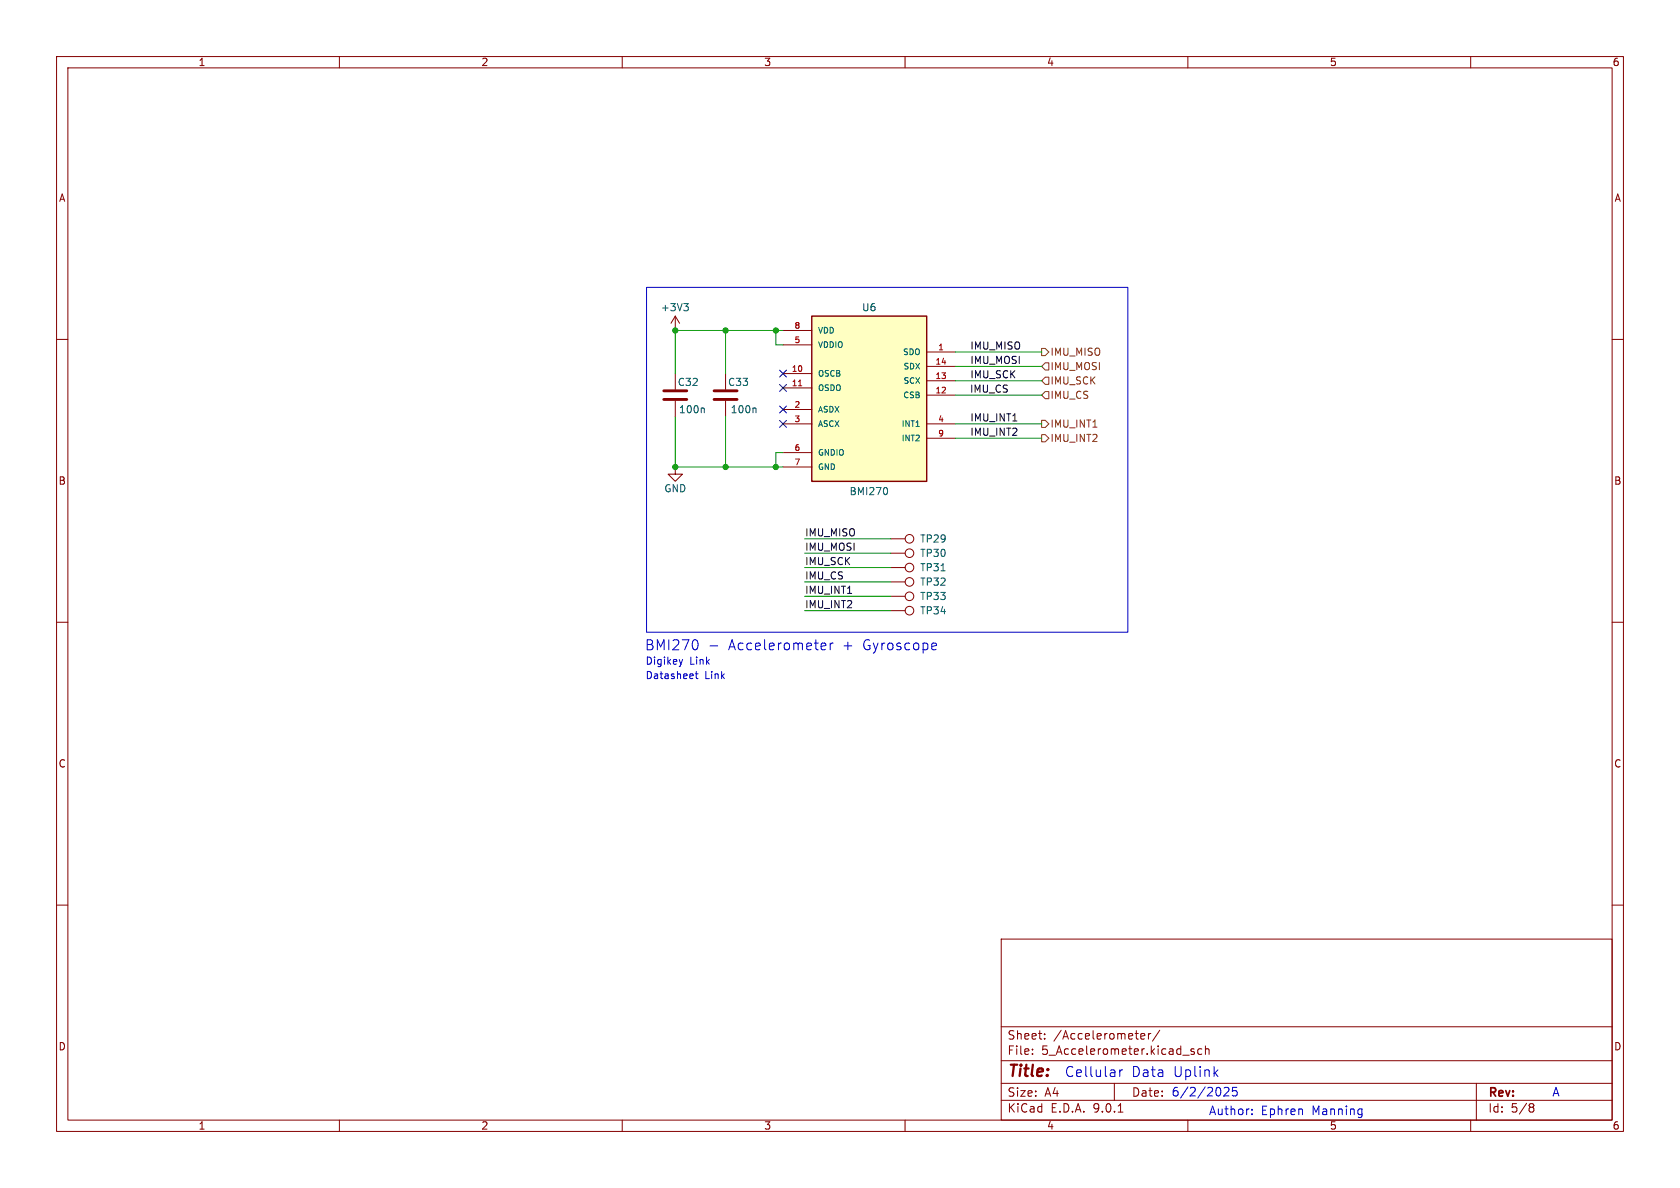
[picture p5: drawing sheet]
<svg xmlns="http://www.w3.org/2000/svg" width="297mm" height="210mm" viewBox="0 0 297 210" stroke-linecap="round" stroke-linejoin="round" font-family="sans-serif">
<g fill="none" stroke="#840000" stroke-width=".18">
<path d="M10 10h277v190h-277zM12 12h273v186h-273zM60 10v2M110 10v2M160 10v2M210 10v2M260 10v2M119.4 58.4h.1M119.4 55.9l-.8 1.3M119.4 55.9l.7 1.3M119.4 55.9v2.5M10 60h2"/>
<path d="M285 60h2M10 110h2M285 110h2M10 160h2M177 166h108v32h-108zM285 160h2M60 198v2M110 198v2M160 198v2M177 194.5h108M177 191.5h108M177 187.5h108"/>
<path d="M177 181.5h108M182.5 186.3v.1M182.5 185.5v.1M184.7 183.6v.1M184.7 182.8v.1M197 191.5v3M197.7 196.6h.8M201.7 183.2l.7-.1-.1-.3-.4-.1-.2 .2v.7h.6M203 182.7v1M203.5 182.7l-.3 .1-.2 .2M205 182.1l-1.3 2M210 198v2"/>
<path d="M211.1 185.5l-.4-.1-.2 .2 .1 .2 .5 .2v.3h-.6M212.5 185.5l-.5-.1-.3 .3v.4l.2 .2h.6M213.1 185.5l.2-.1 .4 .1v.9M213.1 184.9v1.5M260 198v2M261 191.5v6.5M270.6 195.1l.4 .1 .2 .2-.3 .3M270.6 195.7h.3M270.9 195.7l.2 .2 .1 .4-.2 .2-.4 .1"/>
</g>
<path d="M120.9 53.7h.8l-.4 .4M121.4 54.1l.3 .3v.3l-.3 .2" fill="none" stroke="#006464" stroke-width=".18"/>
<path d="M143.5 55.9h20.3v29.2h-20.3z" fill="#ffffc2"/>
<path d="M143.5 55.9h20.3v29.2h-20.3z" fill="none" stroke="#840000" stroke-width=".25"/>
<g fill="none" stroke="#840000" stroke-width=".18">
<path d="M138.4 58.4h5.1M119.4 66v2.8M119.4 70.9v2.8M128.3 66v2.8M128.3 70.9v2.8M138.4 61h5.1M138.4 66h5.1M138.4 68.6h5.1M138.4 72.4h5.1M138.4 74.9h5.1M163.8 74.9h5.1M163.8 62.2h5.1"/>
<path d="M163.8 64.8h5.1M163.8 69.9h5.1M163.8 77.5h5.1M163.8 67.3h5.1M119.4 82.6v1.2h1.2l-1.2 1.3-1.3-1.3h1.3M119.4 82.6h.1M138.4 80h5.1M138.4 82.6h5.1M157.5 95.3h2.5M157.5 97.8h2.5M157.5 108h2.5M157.5 105.4h2.5"/>
<path d="M157.5 100.3h2.5M157.5 102.9h2.5"/>
<circle cx="160.8" cy="95.2" r=".76"/>
<circle cx="160.8" cy="97.8" r=".76"/>
<circle cx="160.8" cy="100.3" r=".76"/>
<circle cx="160.8" cy="107.9" r=".76"/>
<circle cx="160.8" cy="102.9" r=".76"/>
<circle cx="160.8" cy="105.4" r=".76"/>
</g>
<path d="M141.2 68.2h.5" fill="none" stroke="#a90000" stroke-width=".18"/>
<path d="M124.3 72.1l.2 .2v.7M133.5 72.1l.2 .2v.7M156.7 86.2l.2 .5-.2 .7M166.4 100.9h.7" fill="none" stroke="#006464" stroke-width=".18"/>
<path d="M117.3 70.6h4.1M117.3 69.1h4.1M126.2 70.6h4.1M126.2 69.1h4.1" fill="none" stroke="#840000" stroke-width=".51"/>
<path d="M184.1 74.3h.7l.6 .6-.6 .7h-.7zM184.1 76.8h.7l.6 .7-.6 .6h-.7zM184.1 61.6h.7l.6 .6-.6 .7h-.7zM184.8 64.1h.6v1.3h-.6l-.7-.6zM184.8 69.2h.6v1.3h-.6l-.7-.6zM184.8 66.7h.6v1.2h-.6l-.7-.6z" fill="none" stroke="#725600" stroke-width=".18"/>
<g fill="none" stroke="#009600" stroke-width=".18">
<path d="M128.3 58.4v7.6M137.2 58.4v2.6h1.2M138.4 58.4h-19v7.6M119.4 73.7v8.9h19M128.3 73.7v8.9M168.9 74.9h15.2M168.9 69.9h15.2M168.9 62.2h15.2M168.9 77.5h15.2M168.9 64.8h15.2M168.9 67.3h15.2M138.4 80h-1.2v2.6"/>
<path d="M142.2 95.3h15.3M142.2 97.8h15.3M142.2 105.4h15.3M142.2 108h15.3M142.2 100.3h15.3M142.2 102.9h15.3"/>
</g>
<path d="M137.8 74.3l1.2 1.2M137.8 65.4l1.2 1.2M137.8 68l1.2 1.2M137.8 71.8l1.2 1.2M139 74.3l-1.2 1.2M139 65.4l-1.2 1.2M139 68l-1.2 1.2M139 71.8l-1.2 1.2" fill="none" stroke="#000084" stroke-width=".18"/>
<g fill="none" stroke="#0000c2" stroke-width=".18">
<path d="M114.3 50.8h85.1v61h-85.1zM120.7 116.6l-.3 .8M122.9 119.1h.5M123.1 118.7v1.1l.3 .2M123.2 113.3a1.5 1.5 0 0 1 0 1.4M125.5 114.2h1.4M145.4 113.7l.5 .1 .1 .3-.8 .2M145.9 114.8l-.5 .1M146.8 113.7v1.2M147.3 113.7l-.4 .1-.1 .2M165.3 113.7l.2 .1 .1 .3-.9 .2M165.5 114.8l-.2 .1"/>
<path d="M198 189.1v1.2M198.5 189.1l-.4 .1-.1 .3M214.8 189.6l.5 .7M215.3 189.1l-.7 .7M216.4 192.4l.6-.2 .2 .2 .1 .3-1 1h1M218.6 192.2h-.7v.7l.2-.1 .5 .1 .1 .2-.1 .5-.2 .1-.5-.1M221.3 196.9v.1M221.3 196.1v.1M240.6 196l.2 .1M240.8 196l-.1 1.4M240.8 197h-.2"/>
</g>
<g fill="#009600" stroke="#009600" stroke-width=".18">
<circle cx="119.4" cy="58.4" r=".46"/>
<circle cx="137.2" cy="58.4" r=".46"/>
<circle cx="128.3" cy="58.4" r=".46"/>
<circle cx="137.2" cy="82.6" r=".46"/>
<circle cx="128.3" cy="82.6" r=".46"/>
<circle cx="119.4" cy="82.6" r=".46"/>
</g>
<text font-size="2.8" fill="#840000" x="178" y="190.9">Title:</text>
<g font-size="2.5" fill="#0000c2">
<text x="114" y="115.2">BMI270</text>
<text x="128.8" y="115.2">Accelerometer</text>
<text x="149.1" y="115.2">+</text>
<text x="152.7" y="115.2">Gyroscope</text>
<text x="188.2" y="190.6">Cellular</text>
<text x="200" y="190.6">Data</text>
<text x="207.5" y="190.6">Uplink</text>
</g>
<g font-size="2.1" fill="#840000">
<text x="178" y="184">Sheet:</text>
<text x="186.2" y="184">/Accelerometer/</text>
<text x="178" y="186.7">File:</text>
<text x="184.1" y="186.7">5_Accelerometer.kicad_sch</text>
<text x="178" y="196.9">KiCad</text>
<text x="178" y="194.1">Size:</text>
<text x="184.7" y="194.1">A4</text>
<text x="185.7" y="196.9">E.D.A.</text>
<text x="193.3" y="196.9">9.0.1</text>
<text x="200" y="194.1">Date:</text>
<text x="263" y="194.3">Rev:</text>
<text x="263" y="196.9">Id:</text>
<text x="267.1" y="196.9">5/8</text>
</g>
<g font-size="2.1" fill="#0000c2">
<text x="207" y="194">6/2/2025</text>
<text x="213.6" y="197.3">Author:</text>
<text x="222.9" y="197.3">Ephren</text>
<text x="232" y="197.3">Manning</text>
<text x="274.4" y="194">A</text>
</g>
<g font-size="1.8" fill="#840000">
<text x="35" y="11.9">1</text>
<text x="85" y="11.9">2</text>
<text x="135" y="11.9">3</text>
<text x="185" y="11.9">4</text>
<text x="235" y="11.9">5</text>
<text x="285" y="11.9">6</text>
<text x="10.3" y="35.9">A</text>
<text x="285.3" y="35.9">A</text>
<text x="10.3" y="85.9">B</text>
<text x="285.3" y="85.9">B</text>
<text x="10.3" y="135.9">C</text>
<text x="285.3" y="135.9">C</text>
<text x="10.3" y="185.9">D</text>
<text x="285.3" y="185.9">D</text>
<text x="35" y="199.9">1</text>
<text x="85" y="199.9">2</text>
<text x="135" y="199.9">3</text>
<text x="185" y="199.9">4</text>
<text x="235" y="199.9">5</text>
<text x="285" y="199.9">6</text>
</g>
<g font-size="1.8" fill="#006464">
<text x="116.7" y="55.2">+3V3</text>
<text x="152.3" y="55.2">U6</text>
<text x="119.7" y="68.4">C32</text>
<text x="128.6" y="68.4">C33</text>
<text x="119.9" y="73.3">100n</text>
<text x="129.1" y="73.3">100n</text>
<text x="117.3" y="87.2">GND</text>
<text x="150.1" y="87.7">BMI270</text>
<text x="162.6" y="96.1">TP29</text>
<text x="162.6" y="101.2">TP31</text>
<text x="162.6" y="98.7">TP30</text>
<text x="162.6" y="106.3">TP33</text>
<text x="162.6" y="103.7">TP32</text>
<text x="162.6" y="108.8">TP34</text>
</g>
<g font-size="1.8" fill="#0f0f0f">
<text x="171.4" y="64.4">IMU_MOSI</text>
<text x="171.4" y="61.9">IMU_MISO</text>
<text x="171.4" y="69.5">IMU_CS</text>
<text x="171.4" y="67">IMU_SCK</text>
<text x="171.4" y="74.6">IMU_INT1</text>
<text x="171.4" y="77.1">IMU_INT2</text>
<text x="142.2" y="94.9">IMU_MISO</text>
<text x="142.2" y="100">IMU_SCK</text>
<text x="142.2" y="97.4">IMU_MOSI</text>
<text x="142.2" y="105.1">IMU_INT1</text>
<text x="142.2" y="102.5">IMU_CS</text>
<text x="142.2" y="107.6">IMU_INT2</text>
</g>
<g font-size="1.8" fill="#725600">
<text x="185.6" y="65.6">IMU_MOSI</text>
<text x="185.6" y="63.1">IMU_MISO</text>
<text x="185.6" y="70.7">IMU_CS</text>
<text x="185.6" y="68.2">IMU_SCK</text>
<text x="185.6" y="75.8">IMU_INT1</text>
<text x="185.6" y="78.3">IMU_INT2</text>
</g>
<g font-size="1.8" fill="#0000c2">
<text x="114" y="117.7">Digikey</text>
<text x="121.9" y="117.7">Link</text>
<text x="114" y="120.2">Datasheet</text>
<text x="124.6" y="120.2">Link</text>
</g>
<g font-size="1.4" fill="#a90000">
<text x="140.4" y="58.2">8</text>
<text x="139.9" y="65.8">10</text>
<text x="140.4" y="60.7">5</text>
<text x="165.3" y="64.5">14</text>
<text x="165.8" y="62">1</text>
<text x="139.9" y="68.3">11</text>
<text x="165.3" y="69.6">12</text>
<text x="165.3" y="67.1">13</text>
<text x="140.4" y="72.1">2</text>
<text x="140.4" y="74.7">3</text>
<text x="165.8" y="74.7">4</text>
<text x="165.8" y="77.2">9</text>
<text x="140.4" y="79.8">6</text>
<text x="140.4" y="82.3">7</text>
</g>
<g font-size="1.4" fill="#006464">
<text x="144.5" y="59.2">VDD</text>
<text x="144.5" y="61.7">VDDIO</text>
<text x="159.5" y="63">SDO</text>
<text x="159.6" y="65.5">SDX</text>
<text x="144.5" y="66.8">OSCB</text>
<text x="144.5" y="69.3">OSDO</text>
<text x="159.6" y="70.6">CSB</text>
<text x="159.6" y="68">SCX</text>
<text x="144.5" y="73.1">ASDX</text>
<text x="144.5" y="75.7">ASCX</text>
<text x="159.3" y="75.7">INT1</text>
<text x="144.5" y="80.7">GNDIO</text>
<text x="144.5" y="83.3">GND</text>
<text x="159.3" y="78.2">INT2</text>
</g>
</svg>
